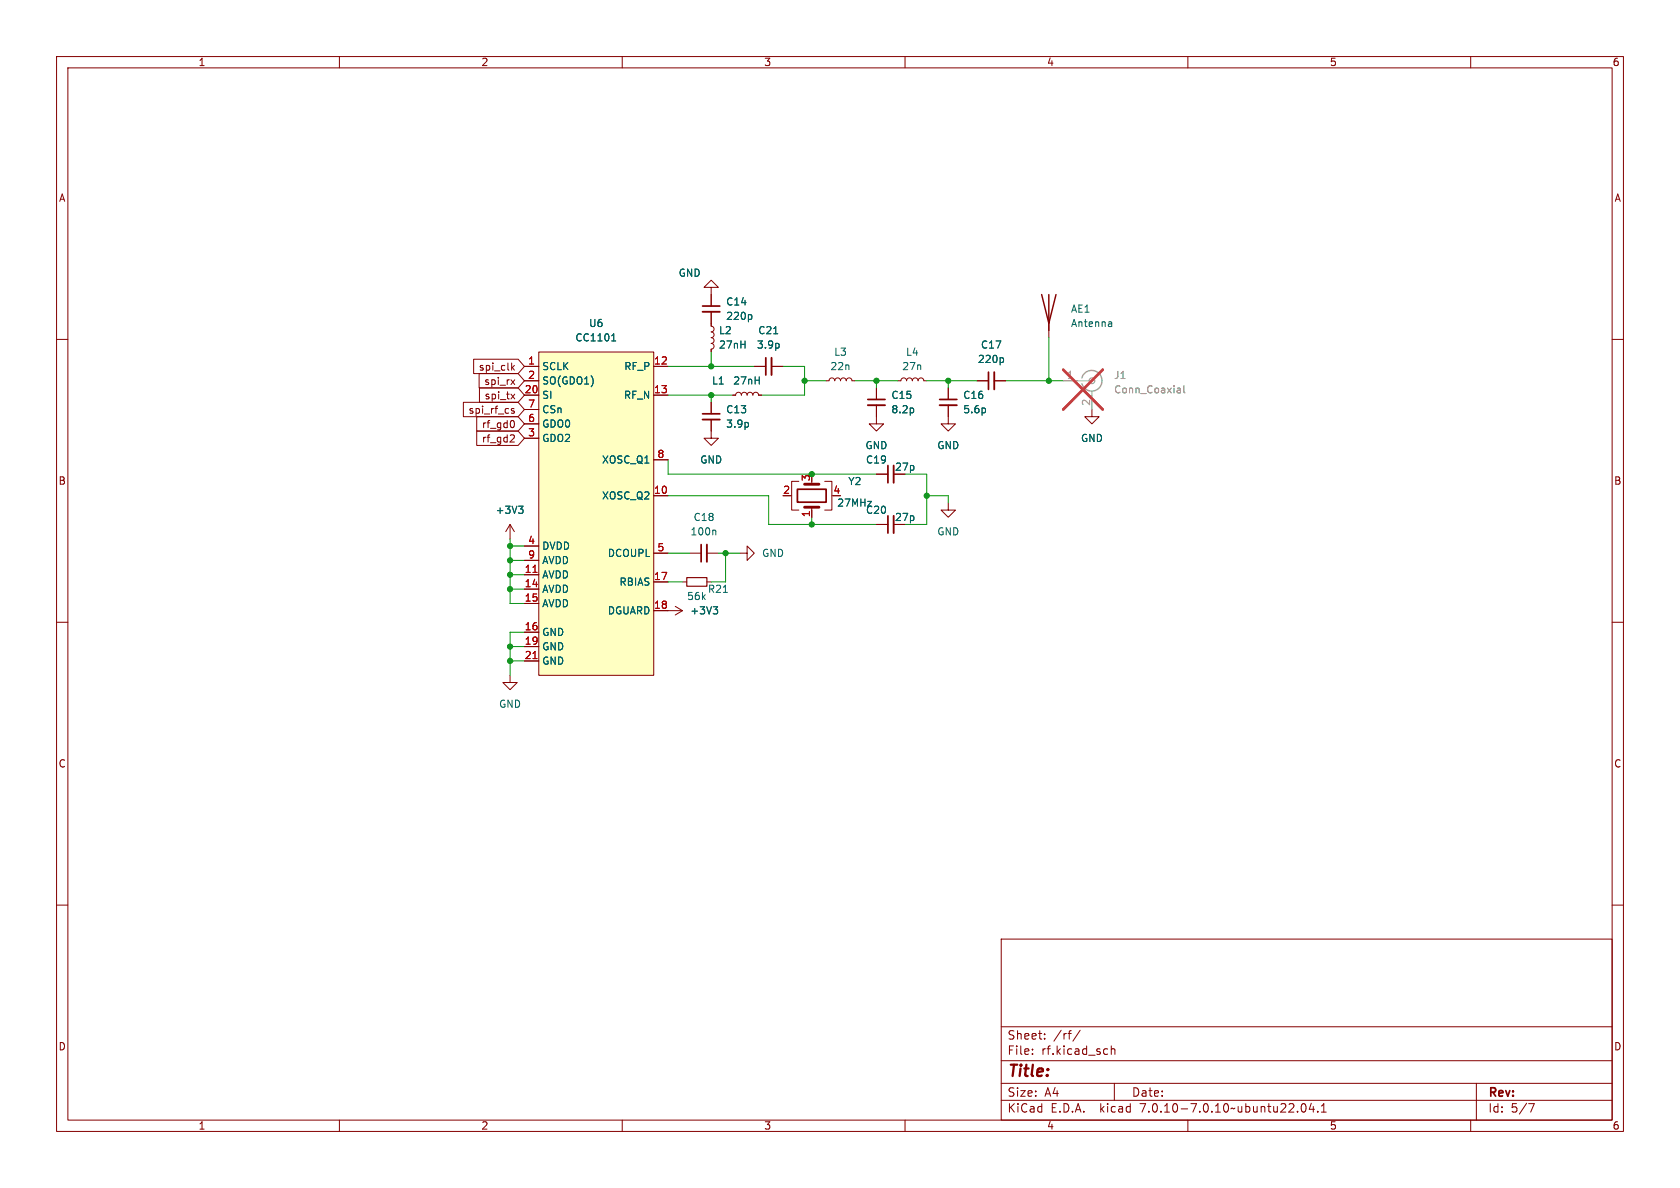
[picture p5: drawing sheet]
<svg xmlns="http://www.w3.org/2000/svg" width="297mm" height="210mm" viewBox="0 0 297 210" stroke-linecap="round" stroke-linejoin="round" font-family="sans-serif">
<g fill="none" stroke="#840000" stroke-width=".18">
<path d="M10 10h277v190h-277zM12 12h273v186h-273zM60 10v2M110 10v2M160 10v2M210 10v2M260 10v2M10 60h2M125.7 55.1v2.6l.4 .1 .1 .4-.1 .3-.4 .2 .4 .1 .1 .4-.1 .4-.4 .1 .4 .1 .1 .4-.1 .4-.4 .1 .4 .2 .1 .3-.1 .4-.4 .1v.5M125.7 50.8h1.3l-1.3-1.3-1.2 1.3h1.2v3.3M185.4 57.2v2.5M285 60h2"/>
<path d="M81.9 71.1h9.7l1.1 1.3-1.1 1.3h-9.7zM83.7 63.5h7.9l1.1 1.3-1.1 1.2h-7.9zM84.3 76.2h7.3l1.1 1.3-1.1 1.2h-7.3zM84.3 73.7h7.3l1.1 1.2-1.1 1.3h-7.3zM84.7 66h6.9l1.1 1.3-1.1 1.3h-6.9zM84.8 68.6h6.8l1.1 1.3-1.1 1.2h-6.8zM90.3 67.1l.7 .9M90.3 69.7l.7 .8M90.4 76.9h.4l.1 .3-.7 .9h.7M90.6 65l.3 .4M90.6 74.3a.79 .79 0 0 1 0 1.3M90.9 72.3l-.3-.1-.2 .2 .1 .2 .4 .1v.3h-.5"/>
<path d="M90.9 64.6l-.4 .5M91 67.1l-.7 .9M91 69.7l-.7 .8M92.7 64.8h2.5M92.7 69.9h2.5M92.7 67.3h2.5M92.7 77.5h2.5M92.7 74.9h2.5M92.7 72.4h2.5M95.2 62.2h20.4v57.2h-20.4zM115.6 64.8h2.5M115.6 69.9h2.5"/>
<path d="M125.7 74.2v3.3h1.3l-1.3 1.2-1.2-1.2h1.2M125.7 71.1v2.1M129.5 69.9h.5l.2-.4 .4-.2 .3 .2 .2 .4 .1-.4 .4-.2 .3 .2 .2 .4 .1-.4 .4-.2 .4 .2 .1 .4 .2-.4 .3-.2 .4 .2 .1 .4h.5M133.3 64.8h2.1M136.4 64.8h2M146 67.3h.6l.1-.4 .4-.1 .3 .2 .2 .3 .1-.4 .4-.1 .4 .2 .1 .3 .1-.4 .4-.1 .4 .2 .1 .3 .2-.4 .3-.1 .4 .2 .1 .3h.5M154.9 71.6v3.3h1.3l-1.3 1.3-1.2-1.3h1.2M154.9 68.6v2M158.7 67.3h.6l.1-.4 .4-.1 .3 .2 .2 .3 .1-.4 .4-.1 .4 .2 .1 .3 .1-.4 .4-.1 .4 .2 .1 .3 .2-.4 .3-.1 .4 .2 .1 .3h.5M167.6 71.6v3.3h1.3l-1.3 1.3-1.2-1.3h1.2M167.6 68.6v2M172.7 67.3h2.1"/>
<path d="M175.8 67.3h2M193 72.4v1.3h1.3l-1.3 1.2-1.2-1.2h1.2M90.2 92.7l-.8 1.3M90.2 92.7v2.6M90.2 92.7l.7 1.3M92.7 96.5h2.5M92.7 99.1h2.5M115.6 97.8h2.5M115.6 87.6h2.5M115.6 81.3h2.5M121.9 97.8h2.1M125 97.8h2"/>
<path d="M130.8 97.8h1.3v-1.3l1.2 1.3-1.2 1.3v-1.3M139.7 87.6h.3M141.2 85.1h-1.2v5.1h1.2M143.5 89.7v1.7M145.8 85.1h1.3v5.1h-1.3M154.9 83.8h2.1M154.9 92.7h2.1M167.6 88.9v1.3h1.3l-1.3 1.2-1.2-1.2h1.2M10 110h2M90.2 119.4v1.3h1.2l-1.2 1.2-1.3-1.2h1.3M92.7 101.6h2.5M92.7 104.1h2.5"/>
<path d="M92.7 106.7h2.5M92.7 111.8h2.5M92.7 114.3h2.5M92.7 116.8h2.5M115.6 102.9h2.5M115.6 108h5M119.4 107.2l1.2 .8M120.6 102.9h.8M120.6 108l-1.2 .7M125 102.9h.7M285 110h2M10 160h2"/>
<path d="M285 160h2M177 166h108v32h-108zM60 198v2M110 198v2M160 198v2M177 194.5h108M177 191.5h108M177 187.5h108M177 181.5h108M182.5 186.3v.1M182.5 185.5v.1M184.7 183.6v.1"/>
<path d="M184.7 182.8v.1M191 182.1l-1.3 2M196.5 184.9v1.5M196.5 185.5l.2-.1 .3 .1 .1 .9M197 191.5v3M210 198v2M229.4 196.5v.1M230.2 195.2l.2-.1a.81 .81 0 0 1 .6 .6 .81 .81 0 0 1-.3 .8l-.2 .1a.81 .81 0 0 1-.3-1.4zM231.8 195l-.3 1.1h.9M232.2 195.6v1M233 196.5v.1M233.6 196.6h.9"/>
<path d="M233.6 195.5l.4-.4v1.5M260 198v2M261 191.5v6.5M270.2 195.1h1l-.6 1.5"/>
</g>
<path d="M124.2 55.1h3.1M124.2 74.2h3.1M136.4 63.2v3.1M153.4 71.6h3.1M166.1 71.6h3.1M175.8 65.8v3M125 96.3v3M158 82.3v3M158 91.2v3" fill="none" stroke="#840000" stroke-width=".33"/>
<path d="M124.2 54.1h3.1M124.2 73.2h3.1M135.4 63.2v3.1M153.4 70.6h3.1M166.1 70.6h3.1M174.8 65.8v3M124 96.3v3M141 86.5h5v2.3h-5zM157 82.3v3M157 91.2v3" fill="none" stroke="#840000" stroke-width=".3"/>
<g fill="none" stroke="#006464" stroke-width=".18">
<path d="M108.4 59.2l.1-.2v1.3M132.7 55.6l.2 .3v.3l-.2 .3M136.8 59h.7M196.4 56.9l.1 .2v.6M196.5 57.7h-.4M196.5 57.2h-.4M108.1 60.3h.8M132.3 74.8v.6M137.7 60.8v.6M161.5 72.3v.6M174.2 72.3v.6M177.2 63.2l.2 .3v.3l-.2 .3"/>
<path d="M91.7 89.5h.8l-.5 .5M92.2 90l.3 .2v.3l-.3 .2M126.4 93.7l.2 .2v.7M126.1 107.3h.8l-.5 .4M126.6 107.7l.3 .3v.3l-.3 .2M127.9 104.7h.7"/>
</g>
<path d="M95.2 62.2h20.4v57.2h-20.4z" fill="#ffffc2" stroke="#ffffc2" stroke-width=".18"/>
<path d="M94.2 101.2h.7M94.2 116.4h.7" fill="none" stroke="#a90000" stroke-width=".18"/>
<path d="M121.4 102.1h3.6v1.5h-3.6z" fill="none" stroke="#840000" stroke-width=".2"/>
<path d="M191.3 66.8a1.81 1.81 0 0 1 2.8-1 1.81 1.81 0 0 1 0 3 1.81 1.81 0 0 1-2.8-1" fill="none" stroke="#a1a1a1" stroke-width=".25"/>
<path d="M188 67.3h4.5M193 69.1v3.3" fill="none" stroke="#a1a1a1" stroke-width=".18"/>
<circle cx="193" cy="67.3" r=".51" fill="none" stroke="#a1a1a1" stroke-width=".2"/>
<path d="M208.3 68.6h.2l.2 .2v.7M208.7 69.4l-.4 .1M208.7 68.9l-.4 .1M209.3 68.2v1.1l.2 .2" fill="none" stroke="#989898" stroke-width=".18"/>
<path d="M188 65.4l6.9 7M194.9 65.4l-6.9 7" fill="none" stroke="#eb3a3d" stroke-width=".46"/>
<path d="M184.1 52.1l1.3 5.1 1.3-5.1M185.4 52.1v6.3" fill="none" stroke="#840000" stroke-width=".25"/>
<path d="M142.2 89.7h2.6M142.2 85.6h2.6" fill="none" stroke="#840000" stroke-width=".51"/>
<g fill="none" stroke="#009600" stroke-width=".18">
<path d="M185.4 59.7v7.6M118.1 64.8h15.2M118.1 69.9h11.4M125.7 62.2v2.6M125.7 69.9v1.2M138.4 64.8h3.8v5.1h-7.6M142.2 67.3h3.8M151.1 67.3h7.6M154.9 67.3v1.3M163.8 67.3h8.9M167.6 67.3v1.3M177.8 67.3h10.2"/>
<path d="M90.2 95.3v11.4h2.5M90.2 96.5h2.5M90.2 99.1h2.5M118.1 81.3v2.5h36.8M118.1 87.6h17.8v5.1h19M118.1 97.8h3.8M127 97.8h3.8M128.3 97.8v5.1h-2.6M143.5 91.4v1.3M160 83.8h3.8v8.9h-3.8M163.8 87.6h3.8v1.3M90.2 116.8h2.5"/>
<path d="M90.2 101.6h2.5M90.2 104.1h2.5M90.2 114.3h2.5M92.7 111.8h-2.5v7.6M118.1 102.9h2.5"/>
</g>
<g fill="#009600" stroke="#009600" stroke-width=".18">
<circle cx="185.4" cy="67.3" r=".46"/>
<circle cx="163.8" cy="87.6" r=".46"/>
<circle cx="154.9" cy="67.3" r=".46"/>
<circle cx="167.6" cy="67.3" r=".46"/>
<circle cx="90.2" cy="99.1" r=".46"/>
<circle cx="90.2" cy="96.5" r=".46"/>
<circle cx="90.2" cy="114.3" r=".46"/>
<circle cx="90.2" cy="101.6" r=".46"/>
<circle cx="90.2" cy="104.1" r=".46"/>
<circle cx="128.3" cy="97.8" r=".46"/>
<circle cx="90.2" cy="116.8" r=".46"/>
<circle cx="143.5" cy="83.8" r=".46"/>
<circle cx="143.5" cy="92.7" r=".46"/>
<circle cx="125.7" cy="69.9" r=".46"/>
<circle cx="125.7" cy="64.8" r=".46"/>
<circle cx="142.2" cy="67.3" r=".46"/>
</g>
<text font-size="2.8" fill="#840000" x="178" y="190.9">Title:</text>
<g font-size="2.1" fill="#840000">
<text x="178" y="184">Sheet:</text>
<text x="186.2" y="184">/rf/</text>
<text x="178" y="186.7">File:</text>
<text x="184.1" y="186.7">rf.kicad_sch</text>
<text x="178" y="196.9">KiCad</text>
<text x="178" y="194.1">Size:</text>
<text x="184.7" y="194.1">A4</text>
<text x="185.7" y="196.9">E.D.A.</text>
<text x="194.6" y="196.9">kicad</text>
<text x="200" y="194.1">Date:</text>
<text x="201.8" y="196.9">7.0.10-7.0.10~ubuntu22.04.1</text>
<text x="263" y="194.3">Rev:</text>
<text x="263" y="196.9">Id:</text>
<text x="267.1" y="196.9">5/7</text>
</g>
<g font-size="1.8" fill="#840000">
<text x="35" y="11.9">1</text>
<text x="85" y="11.9">2</text>
<text x="135" y="11.9">3</text>
<text x="185" y="11.9">4</text>
<text x="235" y="11.9">5</text>
<text x="285" y="11.9">6</text>
<text x="10.3" y="35.9">A</text>
<text x="285.3" y="35.9">A</text>
<text x="84.5" y="65.7">spi_clk</text>
<text x="85.5" y="68.3">spi_rx</text>
<text x="85.6" y="70.8">spi_tx</text>
<text x="82.7" y="73.3">spi_rf_cs</text>
<text x="85.1" y="75.9">rf_gd0</text>
<text x="85.1" y="78.4">rf_gd2</text>
<text x="158.1" y="83.4">27p</text>
<text x="10.3" y="85.9">B</text>
<text x="285.3" y="85.9">B</text>
<text x="158.1" y="92.3">27p</text>
<text x="10.3" y="135.9">C</text>
<text x="285.3" y="135.9">C</text>
<text x="10.3" y="185.9">D</text>
<text x="285.3" y="185.9">D</text>
<text x="35" y="199.9">1</text>
<text x="85" y="199.9">2</text>
<text x="135" y="199.9">3</text>
<text x="185" y="199.9">4</text>
<text x="235" y="199.9">5</text>
<text x="285" y="199.9">6</text>
</g>
<g font-size="1.8" fill="#006464">
<text x="119.9" y="49.1">GND</text>
<text x="104" y="58">U6</text>
<text x="127" y="59.3">L2</text>
<text x="128.3" y="56.7">220p</text>
<text x="128.3" y="54.2">C14</text>
<text x="134" y="59.3">C21</text>
<text x="189.2" y="55.5">AE1</text>
<text x="189.2" y="58">Antenna</text>
<text x="95.8" y="65.6">SCLK</text>
<text x="101.6" y="60.6">CC1101</text>
<text x="110.3" y="65.6">RF_P</text>
<text x="127" y="61.8">27nH</text>
<text x="133.7" y="61.8">3.9p</text>
<text x="146.7" y="65.6">22n</text>
<text x="147.4" y="63.1">L3</text>
<text x="159.4" y="65.6">27n</text>
<text x="160.1" y="63.1">L4</text>
<text x="172.8" y="64.4">220p</text>
<text x="173.3" y="61.8">C17</text>
<text x="95.8" y="68.2">SO(GDO1)</text>
<text x="95.8" y="70.7">SI</text>
<text x="110.2" y="70.7">RF_N</text>
<text x="125.8" y="68.2">L1</text>
<text x="129.5" y="68.2">27nH</text>
<text x="157.5" y="70.7">C15</text>
<text x="170.2" y="70.7">C16</text>
<text x="95.8" y="75.8">GDO0</text>
<text x="95.8" y="73.3">CSn</text>
<text x="128.3" y="73.3">C13</text>
<text x="128.3" y="75.8">3.9p</text>
<text x="157.5" y="73.3">8.2p</text>
<text x="170.2" y="73.3">5.6p</text>
<text x="95.8" y="78.3">GDO2</text>
<text x="106.3" y="82.1">XOSC_Q1</text>
<text x="123.7" y="82.1">GND</text>
<text x="152.9" y="79.6">GND</text>
<text x="153" y="82.1">C19</text>
<text x="165.6" y="79.6">GND</text>
<text x="191" y="78.3">GND</text>
<text x="106.3" y="88.5">XOSC_Q2</text>
<text x="147.9" y="89.8">27MHz</text>
<text x="149.9" y="86">Y2</text>
<text x="87.5" y="91">+3V3</text>
<text x="122" y="94.8">100n</text>
<text x="122.5" y="92.3">C18</text>
<text x="153" y="91">C20</text>
<text x="165.6" y="94.8">GND</text>
<text x="95.8" y="97.4">DVDD</text>
<text x="95.8" y="99.9">AVDD</text>
<text x="107.4" y="98.7">DCOUPL</text>
<text x="134.6" y="98.7">GND</text>
<text x="95.8" y="102.5">AVDD</text>
<text x="95.8" y="105">AVDD</text>
<text x="95.8" y="107.5">AVDD</text>
<text x="109.4" y="103.7">RBIAS</text>
<text x="121.4" y="106.3">56k</text>
<text x="125.1" y="105">R21</text>
<text x="95.8" y="112.6">GND</text>
<text x="107.4" y="108.8">DGUARD</text>
<text x="121.9" y="108.8">+3V3</text>
<text x="95.8" y="115.2">GND</text>
<text x="95.8" y="117.7">GND</text>
<text x="88.1" y="125.3">GND</text>
</g>
<g font-size="1.8" fill="#a90000">
<text x="93.3" y="64.5">1</text>
<text x="115.5" y="64.5">12</text>
<text x="92.7" y="69.6">20</text>
<text x="93.3" y="67.1">2</text>
<text x="115.5" y="69.6">13</text>
<text x="93.3" y="77.2">3</text>
<text x="93.3" y="74.7">6</text>
<text x="93.3" y="72.1">7</text>
<text x="116.1" y="81">8</text>
<text x="115.5" y="87.4">10</text>
<text x="138.4" y="87.4">2</text>
<text x="143.3" y="85.2" transform="rotate(-90 143.3 85.2)">3</text>
<text x="147.2" y="87.4">4</text>
<text x="143.3" y="91.5" transform="rotate(-90 143.3 91.5)">1</text>
<text x="92.7" y="101.3">11</text>
<text x="93.3" y="96.3">4</text>
<text x="93.3" y="98.8">9</text>
<text x="116.1" y="97.5">5</text>
<text x="92.7" y="103.9">14</text>
<text x="92.7" y="106.4">15</text>
<text x="115.5" y="102.6">17</text>
<text x="115.5" y="107.7">18</text>
<text x="92.7" y="111.5">16</text>
<text x="92.7" y="114">19</text>
<text x="92.7" y="116.6">21</text>
</g>
<g font-size="1.8" fill="#aaa">
<text x="188.5" y="67.1">1</text>
<text x="192.8" y="71.8" transform="rotate(-90 192.8 71.8)">2</text>
</g>
<g font-size="1.8" fill="#989898">
<text x="196.9" y="67.2">J1</text>
<text x="196.9" y="69.7">Conn_Coaxial</text>
</g>
</svg>
